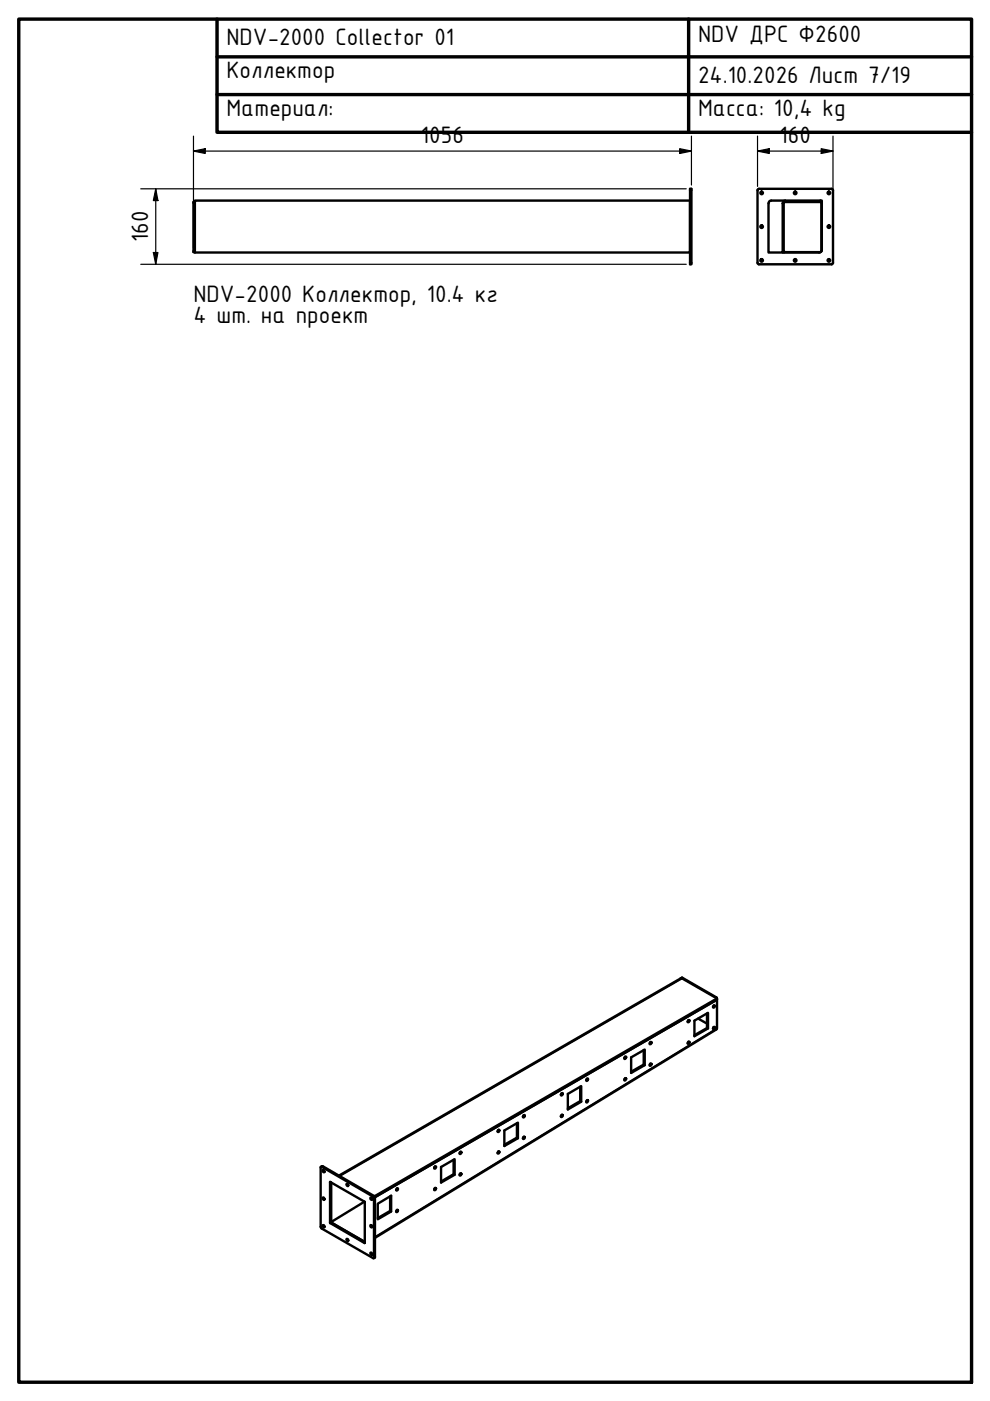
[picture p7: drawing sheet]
<svg xmlns="http://www.w3.org/2000/svg" width="210mm" height="297mm" viewBox="0 0 210 297" stroke-linecap="round" stroke-linejoin="round" font-family="sans-serif">
<!-- layer: Visible (ISO) -->
<g fill="none" stroke="#000" stroke-width=".51">
<path d="M41.3 42.5h105v11h-105zM41.3 42.8h-.3v10.7h.3M146.3 40h.3v16h-.3zM160.6 55.7l.3 .3h15.4l.3-.3M160.6 55.7l.1-15.5 .2-.2h15.4l.3 .4v15.3M165.9 53.5h.3M165.9 43.1h.3M166.2 53.4v.1h7.5M166.3 42.8l-.1 .2v10.2l.1 .2M166.4 42.8h7.5M166.5 42.5a.58 .58 0 0 0-.6 .6M173.9 42.8v-.3h.3v10.5l-.1 .3"/>
<path d="M173.9 42.8v-.3h-10.4a.58 .58 0 0 0-.6 .6v10.4h3v-10.4M174 42.8l.2 .2-.1 10.4-7.7 .1M174 53.4l-.3 .1M144.4 207.4l.3 .1 7.3 4.2v.2M144.4 207.4l.3-.1 7.2 4.2 .1 .2-72.6 41.9M144.4 207.4l-72.5 41.8M144.4 207.4l-.1 .1M145.9 216.3h.1a.2 .2 0 0 1 .1 .3 .2 .2 0 0 1-.3 0zM146 216.3l-.2 .3M148 216l1.9 1M149.9 214.9v3.1h.2l-2.9 1.7v-3.3l2.9-1.7v3.3M149.9 218l-2.7 1.5"/>
<path d="M151.3 217.8h.1M151.3 217.8l.1-.1a.21 .21 0 0 1 .1 .4 .2 .2 0 0 1-.3-.1zM151.3 213.2h.1a.2 .2 0 0 1 .1 .3 .2 .2 0 0 1-.3 0zM151.3 217.7l-.1 .3M151.3 213.2l-.1 .3M152 211.9v6.1l-.1 .3-72.4 44.2M152 211.9l-72.5 41.9M105.6 239.6h.1a.2 .2 0 0 1 .1 .3 .2 .2 0 0 1-.3-.1zM105.7 239.6l-.2 .2M109.6 238.2v3l.2 .1-2.9 1.7v-3.3l2.9-1.7v3.3M111 236.5l.2-.1a.26 .26 0 0 1 0 .4 .26 .26 0 0 1-.3 0zM111 236.5l-.1 .3"/>
<path d="M119.1 236.4l-.2 .3M119.1 236.3l.2 .1a.26 .26 0 0 1-.1 .3 .26 .26 0 0 1-.3 .1zM119.1 231.8l-.2 .3M119.1 231.8h.2a.26 .26 0 0 1-.1 .4 .26 .26 0 0 1-.3 0zM123 230.4v3.1l.2 .1-2.8 1.6v-3.3l2.8-1.6v3.3M123 233.5l-2.6 1.5M124.4 228.8l.1-.1a.22 .22 0 0 1 .1 .3 .22 .22 0 0 1-.3 .1zM124.5 233.3l-.2 .3M124.5 233.3v-.1a.22 .22 0 0 1 .1 .4 .22 .22 0 0 1-.3 0zM124.5 228.7l-.2 .3M132.5 228.6h.1a.23 .23 0 0 1 .1 .3 .23 .23 0 0 1-.3 .1zM132.5 224.1l.1-.1a.23 .23 0 0 1 .1 .3 .23 .23 0 0 1-.3 .1z"/>
<path d="M132.5 228.6l-.1 .3M132.5 224.1l-.1 .3M136.5 222.6v3.1l.2 .1-2.9 1.7v-3.3l2.9-1.7v3.3M136.5 225.7l-2.7 1.5M137.9 225.5l-.1 .3M137.9 220.9l-.1 .4M145.9 220.9l.1-.1a.2 .2 0 0 1 .1 .3 .2 .2 0 0 1-.3 0zM146 220.9l-.2 .3M68 247.4h.2l11 6.5v12.9l-11.1-6.5zM68.1 247.4l.3-.1 11 6.3 .1 .3v12.7l-.3 .2M68.4 248.1h.1a.28 .28 0 0 1 .3 .2 .28 .28 0 0 1-.1 .3zM68.6 253.9l.2 .3"/>
<path d="M68.6 248.1l.2 .3M68.6 259.8l.2 .3M70 250.6l7.3 4.2v8.8l-7.3-4.3zM70.2 259.2l7.1 4.1M73.7 251l.1 .3M77.3 254.8l-7.1 4.3v-8.4v8.5l7.1 4.1M78.5 253.9a.24 .24 0 0 1 .4 .1 .24 .24 0 0 1-.2 .4zM78.6 259.7a.25 .25 0 0 1 .3 .2 .25 .25 0 0 1-.2 .3l-.2-.2zM78.7 259.8l.2 .3M78.7 253.9l.2 .3M78.7 254h.1M78.9 254.2h-.1"/>
<path d="M80.1 255.2l2.8-1.7v3.4l-2.8 1.6zM82.7 253.6v3.1M82.9 256.9l-.2-.2-2.6 1.6M84.2 256.6v-.1a.2 .2 0 0 1 .1 .3 .2 .2 0 0 1-.3 0zM84.2 256.5l-.2 .4M84.2 252l-.2 .3M84.2 252a.2 .2 0 0 1 .1 .3 .2 .2 0 0 1-.3 0zM92.2 251.9l-.1 .3M92.2 247.3l-.1 .3M96.2 245.9v3l.2 .2-2.9 1.6v-3.3l2.9-1.6v3.3M96.2 248.9l-2.7 1.6M97.6 248.8l-.1 .3"/>
<path d="M97.6 244.2l-.1 .3M105.6 244.2l.1-.1a.2 .2 0 0 1 .1 .3 .2 .2 0 0 1-.3 0zM105.7 244.1l-.2 .3M109.6 241.2l-2.7 1.5M111 241.1l.2-.1a.26 .26 0 0 1 0 .3 .26 .26 0 0 1-.3 .1zM111 241l-.1 .3M73.7 262.7l.1 .3M78.6 265.6a.25 .25 0 0 1 .3 .1 .25 .25 0 0 1-.2 .4l-.2-.3zM78.7 265.6l.2 .3M78.9 260h.1"/>
<circle cx="161.5" cy="48.1" r=".28"/>
<circle cx="161.5" cy="40.9" r=".28"/>
<circle cx="161.5" cy="55.2" r=".28"/>
<circle cx="168.6" cy="40.9" r=".28"/>
<circle cx="168.6" cy="55.2" r=".28"/>
<circle cx="175.7" cy="40.9" r=".28"/>
<circle cx="175.7" cy="48.1" r=".28"/>
<circle cx="175.7" cy="55.2" r=".28"/>
<circle cx="138" cy="221.2" r=".22"/>
<circle cx="138" cy="225.8" r=".22"/>
<circle cx="68.6" cy="259.9" r=".23"/>
<circle cx="68.6" cy="254.1" r=".23"/>
<circle cx="73.6" cy="251.2" r=".23"/>
<circle cx="92.3" cy="252.1" r=".22"/>
<circle cx="92.3" cy="247.6" r=".22"/>
<circle cx="97.7" cy="244.5" r=".22"/>
<circle cx="97.7" cy="249" r=".22"/>
<circle cx="73.6" cy="262.9" r=".23"/>
</g>
<!-- layer: Visible Narrow (ISO) -->
<path d="M144.7 207.5l-72.6 41.9M144.7 207.3l-.2 .1M151.8 211.4l-.1 .1M152 218l-72.5 44.2M68.4 247.3l-.2 .1M70 250.6h.1M70.2 259.2l-.2 .1M79.3 253.6l-.2 .1M79.5 253.9l-.2 .1M77.3 263.5v.1M79.5 266.5l-.2 .1" fill="none" stroke="#000" stroke-width=".34"/>
<!-- layer: Border (ISO) -->
<path d="M4 4h202v289.1h-202zM46 4v24.1h160M46 12.1h160M146 4v24.1M46 20.1h160" fill="none" stroke="#000" stroke-width=".72"/>
<!-- layer: Dimension (ISO) -->
<g fill="none" stroke="#000" stroke-width=".25">
<path d="M41 32l2.5-.5v1zM41 32h105.6M41 28.9v23.5M144.1 31.5l2.5 .5-2.5 .5zM146.6 28.9v10.3M160.6 32l2.5-.5v1zM160.6 32h16M160.6 28.9v10.6M174.1 31.5l2.5 .5-2.5 .5zM176.6 28.9v26M29.8 56h115.7M29.8 40h115.7"/>
<path d="M32.5 53.5h1l-.5 2.5zM33 40l.5 2.5h-1zM33 40v16"/>
</g>
<path d="M41 32l2.5-.5v1zM144.1 31.5l2.5 .5-2.5 .5zM160.6 32l2.5-.5v1zM174.1 31.5l2.5 .5-2.5 .5zM32.5 53.5h1l-.5 2.5zM33 40l.5 2.5h-1z" fill="#000"/>
<g font-size="5.4">
<text x="48" y="9.6">NDV-2000 Collector 01</text>
<text x="148" y="9">NDV ДРС Ф2600</text>
<text x="48" y="16.5">Коллектор</text>
<text x="148" y="17.6">24.10.2026 Лист 7/19</text>
<text x="48" y="24.5">Материал:</text>
<text x="148" y="24.5">Масса: 10,4 kg</text>
<text x="89.2" y="30.4">1056</text>
<text x="165.3" y="30.4">160</text>
<text x="31.4" y="51.4" transform="rotate(-90 31.4 51.4)">160</text>
<text x="41" y="64">NDV-2000 Коллектор, 10.4 кг</text>
<text x="41" y="68.5">4 шт. на проект</text>
</g>
</svg>
